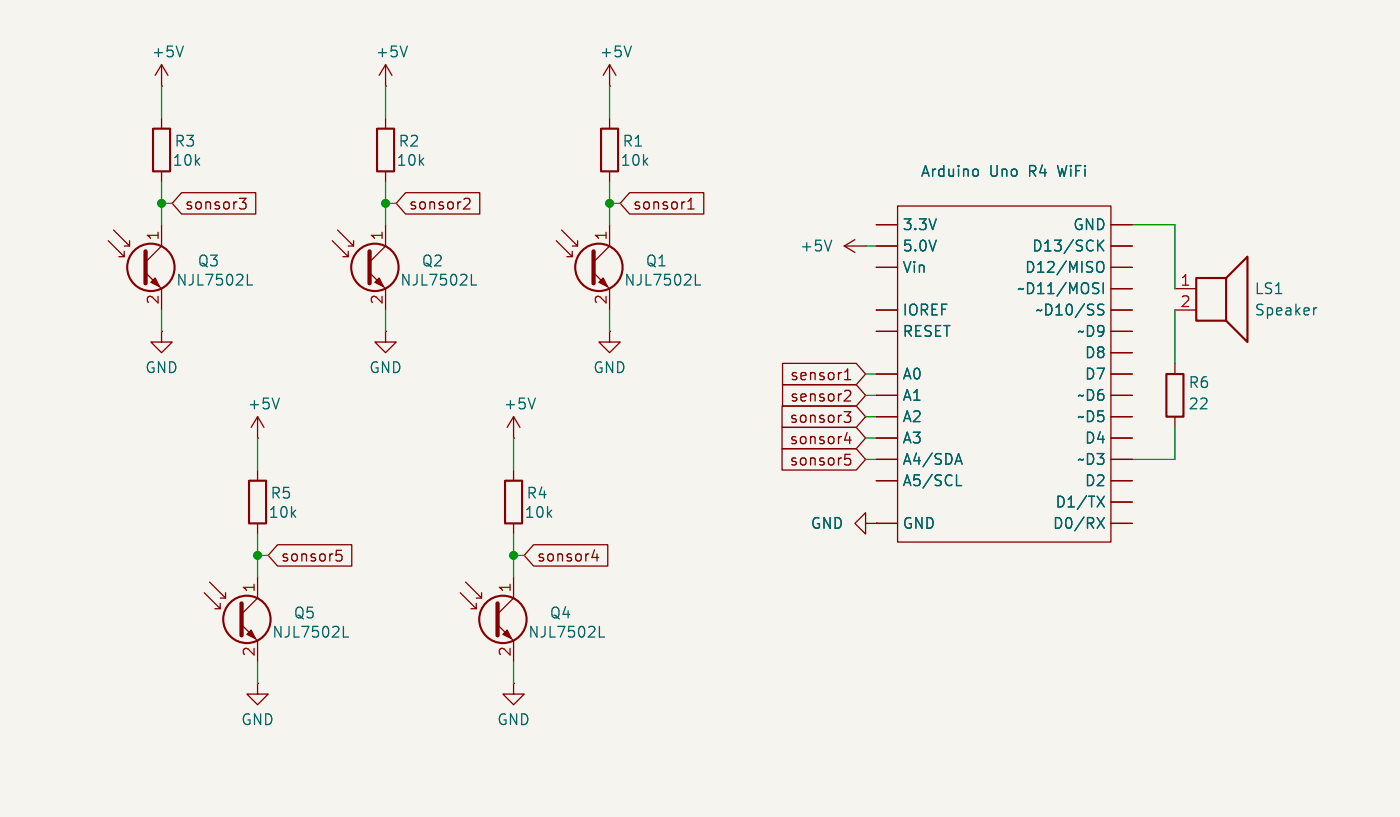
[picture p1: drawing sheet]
<svg xmlns="http://www.w3.org/2000/svg" width="167mm" height="97mm" viewBox="0 0 167 97" stroke-linecap="round" stroke-linejoin="round" font-family="sans-serif">
<path d="M-.1 -.1h166.8v97.4h-166.8z" fill="#f5f4ef" stroke="#f5f4ef" stroke-width=".12"/>
<g fill="none" stroke="#840000" stroke-width=".25">
<path d="M18.2 15.3h2.1v5.1h-2.1zM44.9 15.3h2v5.1h-2zM71.6 15.3h2v5.1h-2zM142.4 33.1h3.6v5.1h-3.6zM146 33.1l2.5-2.5v10.1l-2.5-2.5M29.6 57.2h2.1v5.1h-2.1zM60.1 57.2h2.1v5.1h-2.1zM138.9 44.5h2v5.1h-2z"/>
<circle cx="18" cy="31.8" r="2.82"/>
<circle cx="44.6" cy="31.8" r="2.82"/>
<circle cx="71.3" cy="31.8" r="2.82"/>
<circle cx="29.4" cy="73.7" r="2.82"/>
<circle cx="59.9" cy="73.7" r="2.82"/>
</g>
<g fill="none" stroke="#840000" stroke-width=".15">
<path d="M19.2 10.2h.1M19.2 7.7v2.5M19.2 14v1.3M19.2 7.7l-.7 1.3M19.2 7.7l.8 1.3M45.9 10.2h.1M45.9 7.7v2.5M45.9 14v1.3M45.9 7.7l-.8 1.3M45.9 7.7l.8 1.3M72.6 10.2h.1M72.6 7.7v2.5"/>
<path d="M72.6 14v1.3M72.6 7.7l-.8 1.3M72.6 7.7l.7 1.3M12.9 28.7l1.9 1.9v-.7M13.5 27.4l1.9 1.9v-.6M14.2 30.6h.6M14.8 29.3h.6M17.3 32.5l1.9 1.9v2.5M19.2 39.4v1.3h1.3l-1.3 1.3-1.2-1.3h1.2M19.2 39.4h.1M19.2 26.7v2.6l-1.9 1.9M19.2 20.4v1.3"/>
<path d="M21.6 22.9h8.8v2.6h-8.8l-1.1-1.3zM28.5 23.6h.8l-.4 .5a.34 .34 0 0 1 .4 .2v.3l-.1 .2-.5 .1M39.6 28.7l1.9 1.9v-.7M40.2 27.4l1.9 1.9v-.6M40.8 30.6h.7M41.5 29.3h.6M44 32.5l1.9 1.9v2.5M45.9 39.4v1.3h1.3l-1.3 1.3-1.3-1.3h1.3M45.9 39.4h.1M45.9 26.7v2.6l-1.9 1.9M45.9 20.4v1.3M48.3 22.9h8.8v2.6h-8.8l-1.1-1.3z"/>
<path d="M55.4 23.6l.4 .1a.34 .34 0 0 1 .1 .5l-.7 .7h.8M66.2 28.7l1.9 1.9v-.7M66.9 27.4l1.9 1.9v-.6M67.5 30.6h.6M68.1 29.3h.7M70.7 32.5l1.9 1.9v2.5M72.6 39.4v1.3h1.2l-1.2 1.3-1.3-1.3h1.3M72.6 39.4h.1M72.6 26.7v2.6l-1.9 1.9M72.6 20.4v1.3M75 22.9h8.8v2.6h-8.8l-1.2-1.3zM81.9 24.9h.7"/>
<path d="M81.9 24l.4-.4v1.3M100.5 29.3h2.6M100.5 29.3l1.3 .8M101.8 28.5l-1.3 .8M103.1 29.3h.1M104.3 36.9h2.6M104.3 29.3h2.6M104.3 26.7h2.6M104.3 31.8h2.6M104.3 39.4h2.6M106.9 24.5h25.4v40h-25.4zM132.3 34.4h2.5"/>
<path d="M132.3 36.9h2.5M132.3 29.3h2.5M132.3 26.7h2.5M132.3 31.8h2.5M132.3 39.4h2.5M139.9 34.4h2.5M139.9 36.9h2.5M30.7 52.1h.1M30.7 49.6l-.8 1.3M30.7 49.6l.7 1.3M30.7 49.6v2.5M30.7 56v1.2"/>
<path d="M61.1 52.1h.1M61.1 49.6l-.7 1.3M61.1 49.6l.8 1.3M61.1 49.6v2.5M61.1 56v1.2M93.1 48.3h8.8l1.2 1.3-1.2 1.3h-8.8zM93.1 50.9h8.8l1.2 1.2-1.2 1.3h-8.8zM93.1 53.4h8.8l1.2 1.3-1.2 1.3h-8.8zM93.2 45.8h8.7l1.2 1.3-1.2 1.2h-8.7zM93.2 43.3h8.7l1.2 1.2-1.2 1.3h-8.7zM100.5 49h.8l-.4 .5a.34 .34 0 0 1 .4 .2v.3l-.1 .2-.5 .1M100.6 45.2h.7"/>
<path d="M100.6 44.3l.3-.4v1.3M100.6 54.1h.6M100.7 46.5h.5a.34 .34 0 0 1 0 .5l-.7 .7h.8M100.7 54.6h.3l.3 .2-.1 .4-.2 .2h-.3M100.9 51.5l-.3 .9h.7M101.2 52v.8M104.3 44.5h2.6M104.3 52.1h2.6M104.3 54.7h2.6M104.3 47.1h2.6M104.3 49.6h2.6M104.3 57.2h2.6"/>
<path d="M132.3 44.5h2.5M132.3 52.1h2.5M132.3 54.7h2.5M132.3 42h2.5M132.3 47.1h2.5M132.3 49.6h2.5M132.3 57.2h2.5M132.3 59.8h2.5M139.9 43.3v1.2M139.9 49.6v1.3M24.3 70.6l1.9 1.9v-.7M25 69.3l1.9 1.9v-.6"/>
<path d="M25.6 72.5h.6M26.2 71.2h.7M28.8 74.4l1.9 1.9v2.5M30.7 62.3v1.3M30.7 68.7v2.5l-1.9 1.9M33 64.8h8.9v2.6h-8.9l-1.1-1.3zM40.1 65.5h.6M40.2 66h.3l.2 .2v.5l-.2 .1h-.3M54.8 70.6l1.9 1.9v-.7M55.4 69.3l1.9 1.9v-.6M56.1 72.5h.6M56.7 71.2h.6"/>
<path d="M59.2 74.4l1.9 1.9v2.5M61.1 62.3v1.3M61.1 68.7v2.5l-1.9 1.9M63.5 64.8h8.9v2.6h-8.9l-1.1-1.3zM70.8 65.5l-.3 .9h.8M71.1 65.9v.9M103.1 62.3v-1.3l-1.3 1.3 1.3 1.3v-1.3h1.2M104.3 62.3h.1M104.3 62.3h2.6M132.3 62.3h2.5M30.7 81.4v1.2h1.2l-1.2 1.3-1.3-1.3h1.3M30.7 81.4h.1"/>
<path d="M61.1 81.4v1.2h1.3l-1.3 1.3-1.2-1.3h1.2M61.1 81.4h.1"/>
</g>
<g fill="none" stroke="#006464" stroke-width=".15">
<path d="M21.8 5.5l-.4 1.3M48.5 5.5l-.4 1.3M75.2 5.5l-.5 1.3M29.5 33.9h.6M56.1 33.9h.6M82.8 33.9h.6M99 28.6l-.4 1.3M116.1 20.1a.34 .34 0 0 1 .4 .3v.3a.34 .34 0 0 1-.4 .3M130.6 31.3a.43 .43 0 0 1 .5-.2 .43 .43 0 0 1 .3 .5v.4a.43 .43 0 0 1-.3 .4 .43 .43 0 0 1-.5-.2M130.6 33.7h.2M130.7 34.5l.1 .1-.1 .2M130.8 36.8h.1a.46 .46 0 0 1 .5 .3l-.1 .3-.4 .1"/>
<path d="M130.8 36.3l.1-.1 .5 .1M130.9 29.1l.5 .8M131.4 33.7v1.2M131.4 28.6l-.7 .7M156.8 36.6l-.3 .2M33.3 47.4l-.5 1.3M63.7 47.4l-.4 1.3M113.8 54.9h.6M113.9 57.8h.6M114.1 54l.4 1.3M130.6 59.1l.9 1.2M131.5 59.1l-.9 1.2"/>
<path d="M40.9 75.8h.6M71.4 75.8h.6M130.6 61.6l.9 1.3M131.5 61.6l-.9 1.3"/>
</g>
<path d="M17.3 29.9v3.8M44 29.9v3.8M70.7 29.9v3.8M28.8 71.8v3.8M59.2 71.8v3.8" fill="none" stroke="#840000" stroke-width=".51"/>
<g fill="#840000" stroke="#840000" stroke-width=".15">
<path d="M18 33.6l.5-.5 .5 1z"/>
<path d="M29.9 75l.5 1-1-.5z"/>
<path d="M71.3 33.6l.5-.5 .5 1z"/>
<path d="M44.6 33.6l.5-.5 .6 1z"/>
<path d="M59.9 75.5l.5-.5 .5 1z"/>
</g>
<g fill="none" stroke="#009600" stroke-width=".15">
<path d="M19.2 10.2v3.8M45.9 10.2v3.8M72.6 10.2v3.8M19.2 24.2h1.3M19.2 21.7v5M19.2 36.9v2.5M45.9 24.2h1.3M45.9 21.7v5M45.9 36.9v2.5M72.6 24.2h1.2M72.6 21.7v5M72.6 36.9v2.5"/>
<path d="M103.1 29.3h1.2M134.8 26.7h5.1v7.7M139.9 36.9v6.4M30.7 52.1v3.9M61.1 52.1v3.9M103.1 54.7h1.2M103.1 52.1h1.2M103.1 49.6h1.2M103.1 44.5h1.2M103.1 47.1h1.2M139.9 50.9v3.8h-5.1M30.7 63.6v5.1"/>
<path d="M30.7 78.8v2.6M30.7 66.1h1.2M61.1 63.6v5.1M61.1 78.8v2.6M61.1 66.1h1.3"/>
</g>
<g fill="#009600" stroke="#009600" stroke-width=".15">
<circle cx="19.2" cy="24.2" r=".46"/>
<circle cx="45.9" cy="24.2" r=".46"/>
<circle cx="72.6" cy="24.2" r=".46"/>
<circle cx="61.1" cy="66.1" r=".46"/>
<circle cx="30.7" cy="66.1" r=".46"/>
</g>
<g font-size="1.8" fill="#006464">
<text x="18" y="7">+5V</text>
<text x="44.6" y="7">+5V</text>
<text x="71.3" y="7">+5V</text>
<text x="20.7" y="17.7">R3</text>
<text x="47.4" y="17.7">R2</text>
<text x="74" y="17.7">R1</text>
<text x="20.5" y="20">10k</text>
<text x="47.1" y="20">10k</text>
<text x="73.8" y="20">10k</text>
<text x="109.5" y="21.3">Arduino</text>
<text x="117.8" y="21.3">Uno</text>
<text x="122.6" y="21.3">R4</text>
<text x="126.2" y="21.3">WiFi</text>
<text x="107.4" y="27.6">3.3V</text>
<text x="127.7" y="27.6">GND</text>
<text x="20.9" y="34.2">NJL7502L</text>
<text x="23.5" y="31.9">Q3</text>
<text x="47.6" y="34.2">NJL7502L</text>
<text x="50.1" y="31.9">Q2</text>
<text x="74.2" y="34.2">NJL7502L</text>
<text x="76.8" y="31.9">Q1</text>
<text x="95.2" y="30.2">+5V</text>
<text x="107.4" y="30.2">5.0V</text>
<text x="107.4" y="32.7">Vin</text>
<text x="121" y="35.2">~D11/MOSI</text>
<text x="121.9" y="32.7">D12/MISO</text>
<text x="122.8" y="30.2">D13/SCK</text>
<text x="149.3" y="35.2">LS1</text>
<text x="107.4" y="37.8">IOREF</text>
<text x="107.4" y="40.3">RESET</text>
<text x="123.2" y="37.8">~D10/SS</text>
<text x="128.2" y="40.3">~D9</text>
<text x="149.3" y="37.8">Speaker</text>
<text x="17.2" y="44.6">GND</text>
<text x="43.9" y="44.6">GND</text>
<text x="70.5" y="44.6">GND</text>
<text x="107.4" y="45.4">A0</text>
<text x="107.4" y="47.9">A1</text>
<text x="128.2" y="47.9">~D6</text>
<text x="129.1" y="42.9">D8</text>
<text x="129.1" y="45.4">D7</text>
<text x="141.4" y="46.4">R6</text>
<text x="29.4" y="48.9">+5V</text>
<text x="59.9" y="48.9">+5V</text>
<text x="107.4" y="53">A3</text>
<text x="107.4" y="50.5">A2</text>
<text x="128.2" y="50.5">~D5</text>
<text x="129.1" y="53">D4</text>
<text x="141.4" y="48.9">22</text>
<text x="32.1" y="59.6">R5</text>
<text x="62.6" y="59.6">R4</text>
<text x="107.4" y="55.6">A4/SDA</text>
<text x="107.4" y="58.1">A5/SCL</text>
<text x="128.2" y="55.6">~D3</text>
<text x="129.1" y="58.1">D2</text>
<text x="31.9" y="61.9">10k</text>
<text x="62.4" y="61.9">10k</text>
<text x="96.4" y="63.2">GND</text>
<text x="107.4" y="63.2">GND</text>
<text x="125.3" y="63.2">D0/RX</text>
<text x="125.6" y="60.6">D1/TX</text>
<text x="32.3" y="76.1">NJL7502L</text>
<text x="34.9" y="73.8">Q5</text>
<text x="62.8" y="76.1">NJL7502L</text>
<text x="65.4" y="73.8">Q4</text>
<text x="28.6" y="86.5">GND</text>
<text x="59.1" y="86.5">GND</text>
</g>
<g font-size="1.8" fill="#a90000">
<text x="19" y="28.7" transform="rotate(-90 19 28.7)">1</text>
<text x="45.7" y="28.7" transform="rotate(-90 45.7 28.7)">1</text>
<text x="72.3" y="28.7" transform="rotate(-90 72.3 28.7)">1</text>
<text x="140.4" y="34.1">1</text>
<text x="19" y="36.3" transform="rotate(-90 19 36.3)">2</text>
<text x="45.7" y="36.3" transform="rotate(-90 45.7 36.3)">2</text>
<text x="72.3" y="36.3" transform="rotate(-90 72.3 36.3)">2</text>
<text x="140.4" y="36.7">2</text>
<text x="30.4" y="70.6" transform="rotate(-90 30.4 70.6)">1</text>
<text x="60.9" y="70.6" transform="rotate(-90 60.9 70.6)">1</text>
<text x="30.4" y="78.3" transform="rotate(-90 30.4 78.3)">2</text>
<text x="60.9" y="78.3" transform="rotate(-90 60.9 78.3)">2</text>
</g>
<g font-size="1.8" fill="#840000">
<text x="21.9" y="25.2">sonsor3</text>
<text x="48.6" y="25.2">sonsor2</text>
<text x="75.3" y="25.2">sonsor1</text>
<text x="94" y="45.5">sensor1</text>
<text x="93.9" y="50.6">sonsor3</text>
<text x="93.9" y="53.1">sonsor4</text>
<text x="94" y="48">sensor2</text>
<text x="93.9" y="55.6">sonsor5</text>
<text x="33.4" y="67.1">sonsor5</text>
<text x="63.8" y="67.1">sonsor4</text>
</g>
</svg>
